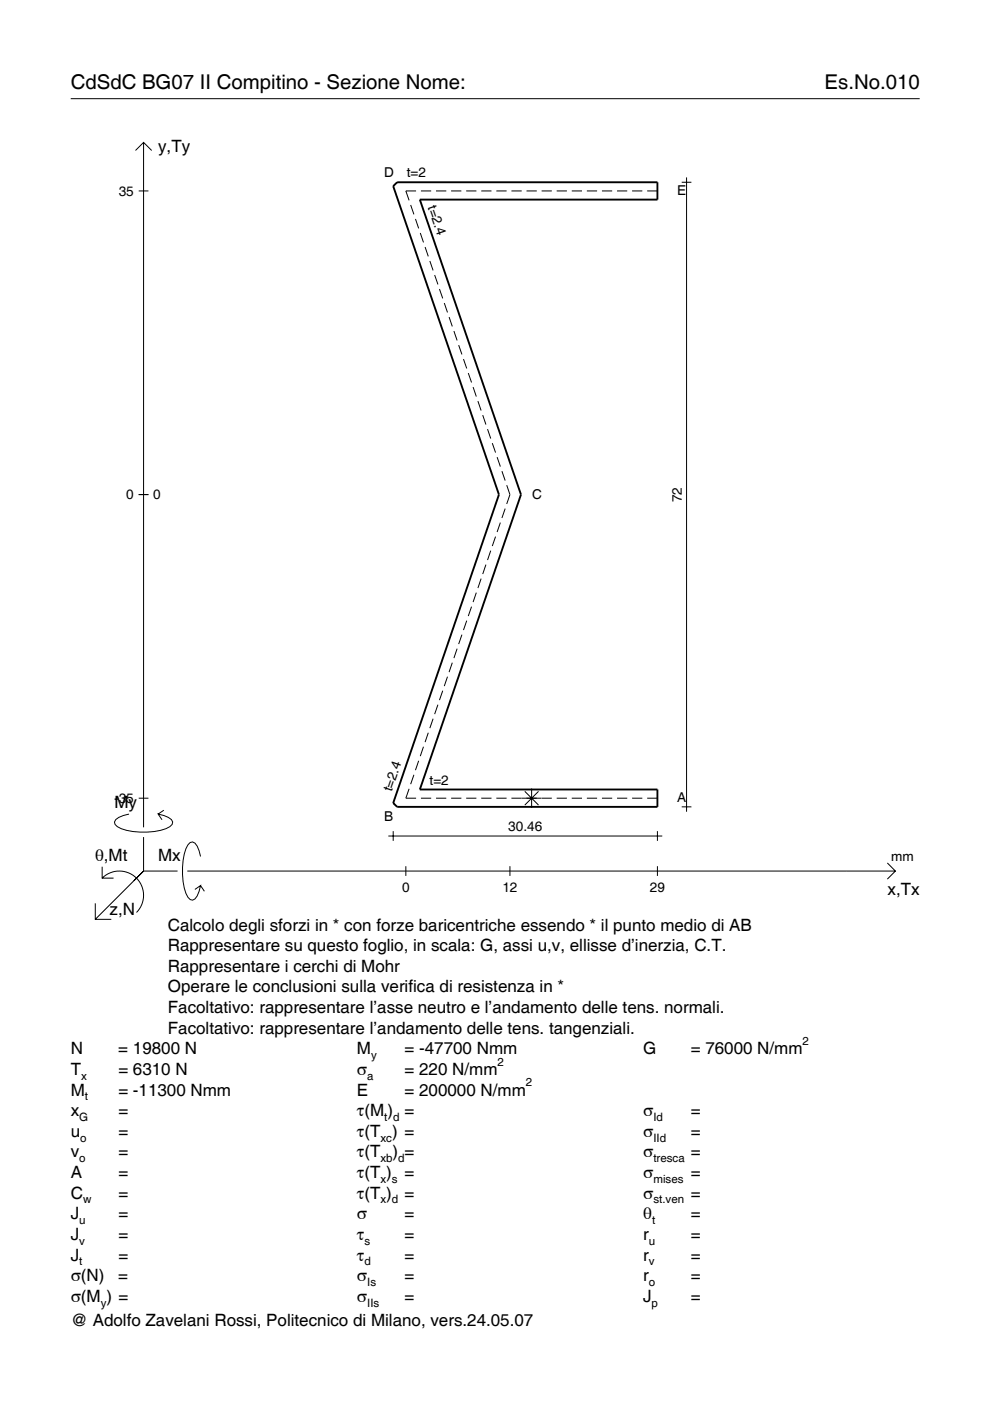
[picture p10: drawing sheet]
<svg xmlns="http://www.w3.org/2000/svg" width="210mm" height="297mm" viewBox="0 0 210 297" stroke-linecap="round" stroke-linejoin="round" font-family="sans-serif">
<g fill="none" stroke="#000" stroke-width=".21">
<path d="M15 20.9h180M28.7 31.9l1.7-1.7 1.8 1.7M30.4 30.2v145.2M144.5 38.6h2.1M145.6 37.6v134.5M29.4 40.5h2.1M87.1 43.5l.7 2M88.1 46.4l.7 2M88.2 40.5h-2.2l.7 2M89.1 49.4l.7 2M89.2 40.5h2.2M90.1 52.4l.7 2"/>
<path d="M91.1 55.3l.7 2M92.2 58.3l.6 2M92.4 40.5h2.2M95.6 40.5h2.2M98.8 40.5h2.2M102 40.5h2.2M105.2 40.5h2.2M108.4 40.5h2.2M111.6 40.5h2.2M114.8 40.5h2.2M118 40.5h2.2M121.2 40.5h2.2"/>
<path d="M124.4 40.5h2.2M127.6 40.5h2.2M130.8 40.5h2.2M134 40.5h2.2M137.2 40.5h2.2M93.2 61.3l.7 2M94.2 64.3l.7 1.9M95.2 67.2l.7 2M96.2 70.2l.7 2M97.2 73.2l.7 2M98.3 76.1l.7 2M99.3 79.1l.7 2"/>
<path d="M100.3 82.1l.7 2M101.3 85l.7 2M102.3 88l.7 2M103.4 91l.6 2M104.4 94l.7 2M105.4 96.9l.7 2M106.4 99.9l.7 2M29.4 104.9h2.1M103 119.7l-.7 2M104 116.7l-.6 2M105.1 113.8l-.7 2M106.1 110.8l-.7 2"/>
<path d="M107.1 107.8l-.7 2M107.4 102.9l.7 2-.7 2M96.9 137.5l-.7 2M97.9 134.6l-.7 2M99 131.6l-.7 2M100 128.6l-.7 2M101 125.7l-.7 2M102 122.7l-.7 2M89.8 158.3l-.7 2M90.8 155.4l-.7 2M91.8 152.4l-.7 2M92.8 149.4l-.6 2"/>
<path d="M93.9 146.4l-.7 2M94.9 143.5l-.7 2M95.9 140.5l-.7 2M27.3 172.6a3.6 3.6 0 0 0-3 1.7l.1 .5a5.7 5.7 0 0 0 3.8 1.5 13.3 13.3 0 0 0 7.8-1l.5-.5 .1-.5a3.6 3.6 0 0 0-3.1-1.7l.8 1.2M29.4 169.2h2.1M30.4 177.5v7.2M34.7 171.8l-1.2 .8M82.3 177.3h58.1M83.4 176.2v2.1M86.7 167.2l-.7 2h2.2M87.8 164.3l-.7 2M88.8 161.3l-.7 2"/>
<path d="M89.2 169.2h2.2M92.4 169.2h2.2M95.6 169.2h2.2M98.8 169.2h2.2M102 169.2h2.2M105.2 169.2h2.2M108.4 169.2h6.4M111.3 167.8l2.9 2.9M112.7 167.2v4.1M114.2 167.8l-2.9 2.9M114.8 169.2h2.2M118 169.2h2.2"/>
<path d="M121.2 169.2h2.2M124.4 169.2h2.2M127.6 169.2h2.2M130.8 169.2h2.2M134 169.2h2.2M137.2 169.2h2.2M139.4 176.2v2.1M144.5 171.1h2.1M20.2 191.5v3.4h3.4M21.7 186.2a5.1 5.1 0 0 1 7.2 0 5.1 5.1 0 0 1 0 7.3M21.7 183.8v2.4h2.4M30.4 184.7l-10.2 10.2"/>
<path d="M30.4 184.7l-2 2M30.4 184.7h7.2M39.7 184.7h150.1M42.5 181.6a3.6 3.6 0 0 0-1.7-3.1l-.5 .1a5.7 5.7 0 0 0-1.5 3.8 13.3 13.3 0 0 0 1 7.8l.5 .5 .5 .2a3.6 3.6 0 0 0 1.7-3.1l-1.2 .8M42.5 187.8l.8 1.2M86 183.7v2M108.1 183.7v2M139.4 183.7v2M188.1 183l1.7 1.7-1.7 1.7"/>
</g>
<path d="M83.4 39.5l.8-.9h55.2v3.7h-50.4l21.5 62.6-21.5 62.5h50.4v3.7h-55.2l-.8-.8 22.4-65.4z" fill="none" stroke="#000" stroke-width=".4"/>
<g font-size="4.3">
<text x="15" y="18.9">CdSdC BG07 II Compitino - Sezione Nome:</text>
<text x="174.8" y="18.9">Es.No.010</text>
</g>
<g font-size="3.6">
<text x="33.5" y="32.3">y,Ty</text>
<text x="24.3" y="171.3">My</text>
<text x="20.1" y="182.6">θ,Mt</text>
<text x="33.5" y="182.6">Mx</text>
<text x="188.2" y="189.8">x,Tx</text>
<text x="23.2" y="193.9">z,N</text>
<text x="35.6" y="197.3">Calcolo degli sforzi in * con forze baricentriche essendo * il punto medio di AB</text>
<text x="35.6" y="201.7">Rappresentare su questo foglio, in scala: G, assi u,v, ellisse d’inerzia, C.T.</text>
<text x="35.6" y="206">Rappresentare i cerchi di Mohr</text>
<text x="35.6" y="210.4">Operare le conclusioni sulla verifica di resistenza in *</text>
<text x="35.6" y="214.8">Facoltativo: rappresentare l’asse neutro e l’andamento delle tens. normali.</text>
<text x="35.6" y="219.2">Facoltativo: rappresentare l’andamento delle tens. tangenziali.</text>
<text x="15" y="223.5">N</text>
<text x="15" y="227.9">T</text>
<text x="25.1" y="223.5">= 19800 N</text>
<text x="25.1" y="227.9">= 6310 N</text>
<text x="75.7" y="227.9">σ</text>
<text x="75.7" y="223.5">M</text>
<text x="85.8" y="223.5">= -47700 Nmm</text>
<text x="85.8" y="227.9">= 220 N/mm</text>
<text x="136.4" y="223.5">G</text>
<text x="146.5" y="223.5">= 76000 N/mm</text>
<text x="15" y="232.3">M</text>
<text x="25.1" y="232.3">= -11300 Nmm</text>
<text x="75.7" y="232.3">E</text>
<text x="85.8" y="232.3">= 200000 N/mm</text>
<text x="15" y="236.7">x</text>
<text x="25.1" y="236.7">=</text>
<text x="75.7" y="236.7">τ(M ) =</text>
<text x="136.4" y="236.7">σ</text>
<text x="146.5" y="236.7">=</text>
<text x="15" y="241">u</text>
<text x="15" y="245.4">v</text>
<text x="25.1" y="241">=</text>
<text x="25.1" y="245.4">=</text>
<text x="75.7" y="241">τ(T ) =</text>
<text x="75.7" y="245.4">τ(T</text>
<text x="83.3" y="245.4">) =</text>
<text x="136.4" y="241">σ</text>
<text x="136.4" y="245.4">σ</text>
<text x="146.5" y="241">=</text>
<text x="146.5" y="245.4">=</text>
<text x="15" y="249.8">A</text>
<text x="25.1" y="249.8">=</text>
<text x="75.7" y="249.8">τ(T )</text>
<text x="85.8" y="249.8">=</text>
<text x="136.4" y="249.8">σ</text>
<text x="146.5" y="249.8">=</text>
<text x="15" y="254.2">C</text>
<text x="25.1" y="254.2">=</text>
<text x="75.7" y="254.2">τ(T )</text>
<text x="85.8" y="254.2">=</text>
<text x="136.4" y="254.2">σ</text>
<text x="146.5" y="254.2">=</text>
<text x="15" y="258.5">J</text>
<text x="15" y="262.9">J</text>
<text x="25.1" y="258.5">=</text>
<text x="25.1" y="262.9">=</text>
<text x="75.7" y="258.5">σ</text>
<text x="75.7" y="262.9">τ</text>
<text x="85.8" y="258.5">=</text>
<text x="85.8" y="262.9">=</text>
<text x="136.4" y="258.5">θ</text>
<text x="136.4" y="262.9">r</text>
<text x="146.5" y="258.5">=</text>
<text x="146.5" y="262.9">=</text>
<text x="15" y="267.3">J</text>
<text x="25.1" y="267.3">=</text>
<text x="75.7" y="267.3">τ</text>
<text x="85.8" y="267.3">=</text>
<text x="136.4" y="267.3">r</text>
<text x="146.5" y="267.3">=</text>
<text x="15" y="271.7">σ(N)</text>
<text x="25.1" y="271.7">=</text>
<text x="75.7" y="271.7">σ</text>
<text x="85.8" y="271.7">=</text>
<text x="136.4" y="271.7">r</text>
<text x="146.5" y="271.7">=</text>
<text x="15" y="276">σ(M ) =</text>
<text x="15" y="281.2">@ Adolfo Zavelani Rossi, Politecnico di Milano, vers.24.05.07</text>
<text x="75.7" y="276">σ</text>
<text x="85.8" y="276">=</text>
<text x="136.4" y="276">J</text>
<text x="146.5" y="276">=</text>
</g>
<g font-size="2.9">
<text x="25.2" y="41.5">35</text>
<text x="81.4" y="37.5">D</text>
<text x="86.3" y="37.6">t=2</text>
<text x="143.6" y="41.4">E</text>
<text x="90.7" y="43.9" transform="rotate(71 90.7 43.9)">t=2.4</text>
<text x="26.8" y="105.9">0</text>
<text x="32.5" y="105.9">0</text>
<text x="112.8" y="105.8">C</text>
<text x="144.5" y="106.5" transform="rotate(-90 144.5 106.5)">72</text>
<text x="83.1" y="168" transform="rotate(-71 83.1 168)">t=2.4</text>
<text x="91.1" y="166.4">t=2</text>
<text x="24.2" y="170.2">-35</text>
<text x="81.4" y="174">B</text>
<text x="143.6" y="170.1">A</text>
<text x="107.8" y="176.2">30.46</text>
<text x="189" y="182.6">mm</text>
<text x="85.2" y="189.1">0</text>
<text x="106.5" y="189.1">12</text>
<text x="137.8" y="189.1">29</text>
</g>
<g font-size="2.4">
<text x="170.2" y="221.5">2</text>
<text x="78.7" y="224.5">y</text>
<text x="105.5" y="225.9">2</text>
<text x="17.2" y="228.9">x</text>
<text x="18" y="233.3">t</text>
<text x="77.9" y="228.9">a</text>
<text x="111.5" y="230.3">2</text>
<text x="16.8" y="237.7">G</text>
<text x="81.5" y="237.7">t d</text>
<text x="138.5" y="237.7">Id</text>
<text x="17" y="242">o</text>
<text x="80.7" y="242">xc</text>
<text x="138.5" y="242">IId</text>
<text x="16.8" y="246.4">o</text>
<text x="80.7" y="246.4">xb d</text>
<text x="80.7" y="250.8">x s</text>
<text x="138.5" y="246.4">tresca</text>
<text x="138.5" y="250.8">mises</text>
<text x="17.6" y="255.2">w</text>
<text x="80.7" y="255.2">x d</text>
<text x="138.5" y="255.2">st.ven</text>
<text x="16.8" y="259.5">u</text>
<text x="16.8" y="263.9">v</text>
<text x="77.3" y="263.9">s</text>
<text x="137.6" y="263.9">u</text>
<text x="138.2" y="259.5">t</text>
<text x="16.8" y="268.3">t</text>
<text x="77.3" y="268.3">d</text>
<text x="137.6" y="268.3">v</text>
<text x="77.9" y="272.7">Is</text>
<text x="137.6" y="272.7">o</text>
<text x="21.4" y="277">y</text>
<text x="77.9" y="277">IIs</text>
<text x="138.2" y="277">p</text>
</g>
</svg>
